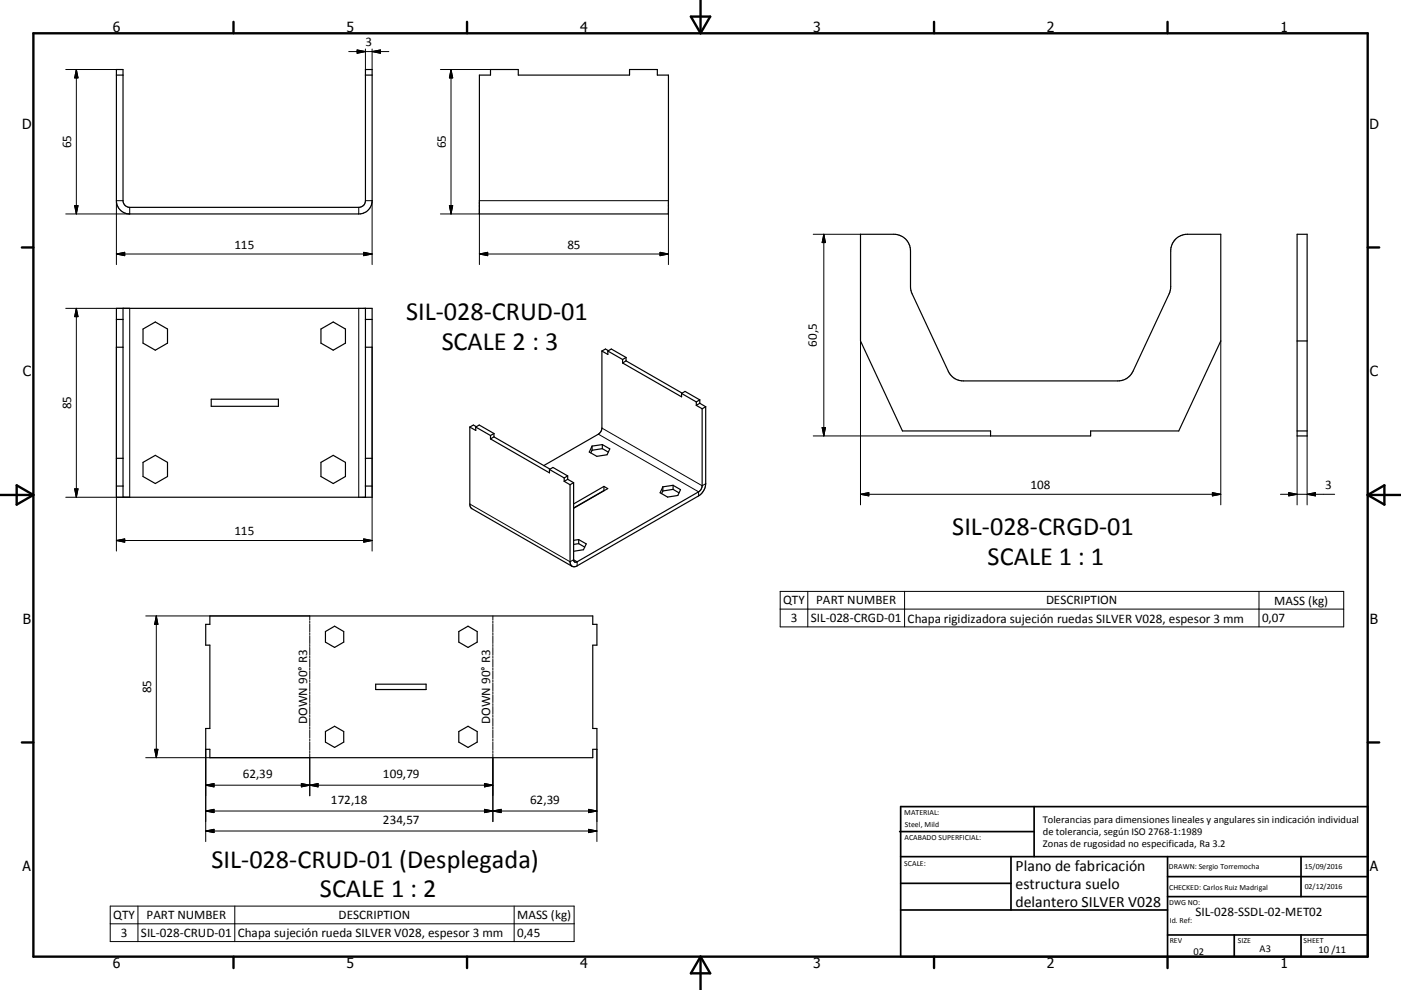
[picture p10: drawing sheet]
<svg xmlns="http://www.w3.org/2000/svg" width="420mm" height="297mm" viewBox="0 0 420 297" stroke-linecap="round" stroke-linejoin="round" font-family="sans-serif">
<g fill="none" stroke="#000" stroke-width=".36">
<path d="M34.9 22.5h2M34.9 20.9h2v39.3a2.02 2.02 0 0 0 2 2h68.7a2.02 2.02 0 0 0 2-2v-39.3h2v39.3a4 4 0 0 1-4 4h-68.7a4 4 0 0 1-4-4zM109.6 22.5h2M143.7 22.5h3.4v-1.6h8.3v1.6h33.3v-1.6h8.4v1.6h3.3v41.7h-56.7zM258 70.3h10a5 5 0 0 1 5 5v10.7l.3 1.6 11 23.8a4.9 4.9 0 0 0 4.5 2.9h46.3a5 5 0 0 0 4.6-2.9l11-23.8 .3-1.6v-10.7a5 5 0 0 1 5-5h10v32l-12.6 27h-26.4v1.5h-30v-1.5h-26.4l-12.6-27zM388.9 70.3h3v60.5h-3zM34.9 92.5h76.7v56.7h-76.7zM34.9 95.8h2M36.9 92.5v56.7M42.9 98.7l3.7-2.1 3.6 2.1v4.2l-3.6 2.2-3.7-2.2zM96.2 98.7l3.7-2.1 3.7 2.1v4.2l-3.7 2.2-3.7-2.2zM109.6 92.5v56.7"/>
<path d="M109.6 95.8h2M34.9 104.2h2M63.3 119.8h20.2v2.1h-20.2zM109.6 104.2h2M180.5 105.3l1.7 1v-1M180.5 105.3v23.1l-.3 1.1-.8 .8-16.4 9.4M182.2 105.3l1.1-.6 4.4 2.5M182.2 105.3l4.5 2.6M182.4 105.2l-.9-.5-1 .6M186.7 107.9v1M186.7 108.9l17.6 10.2v-1.1M187.7 108.3l-1 .6"/>
<path d="M187.7 107.2v1.1M187.7 107.2l-1 .7M187.7 108.3l16.8 9.6M204.3 118l1.1-.6 4.4 2.6M204.3 118l4.5 2.6M209.8 120v1M209.8 120l-1 .6M388.9 102.3h3M34.9 137.5h2M42.9 138.7l3.7-2.1 3.6 2.1v4.3l-3.6 2.1-3.7-2.1zM96.2 138.7l3.7-2.1 3.7 2.1v4.3l-3.7 2.1-3.7-2.1zM109.6 137.5h2"/>
<path d="M140.9 128.1l1.7 1v-1M140.9 128.1v23.1l.2 1.1 30.4 17.6M142.6 128.1l1.1-.6 4.4 2.6M142.6 128.1l4.5 2.6M142.8 128l-.9-.5-1 .6M147.1 130.7v1M147.1 131.7l17.6 10.2v-1.1M148.1 131.1l16.8 9.6M148.1 131.1l-1 .6M148.1 130.1v1M148.1 130.1l-1 .6M177.5 135.1l-.4 .8"/>
<path d="M177.5 133.8v1.3M180.6 133.4l2.2 1.3-.8 1.7-3.1 .5-2.2-1.3 .8-1.8M180.6 134.6l-3.1 .5M180.6 133.4v1.2M180.6 133.4l-3.1 .4M180.6 134.6l1.8 1M208.8 121.6l1.7 1M208.8 120.6v1M209.8 121l1.8 1M209.8 121l-1 .6M210.5 122.6v23.1a2.24 2.24 0 0 1-1.1 1.9l-36.4 20.9a.64 .64 0 0 1-.7 .1 .64 .64 0 0 1-.3-.7v-23.1M211.6 122l-1.1 .6"/>
<path d="M211.6 122v23.1a4.6 4.6 0 0 1-2.2 3.7l-36.6 21.1h-1.3M388.9 129.3h3M34.9 145.8h2M109.6 145.8h2M164.7 140.8l1.1-.6 4.4 2.6M164.7 140.8l4.5 2.6M169.2 144.4l1.7 1M169.2 143.4v1M170.2 143.8l1.8 1M170.2 143.8l-1 .6M170.2 142.8v1M170.2 142.8l-1 .6"/>
<path d="M170.9 145.4v23.1l.2 .9 .4 .5M172 144.8l-1.1 .6M181.1 145.9l1.1 .7-10.2 5.9M181.1 145.9v1.3M181.1 147.2h.1M181.1 145.9l-9.1 5.3M181.1 147.2l-9.1 5.2M198.7 147.3l-.4 .8M198.7 146.1v1.2M201.8 145.6l2.2 1.3-.8 1.7-3.1 .5-2.2-1.3 .8-1.7M201.8 146.8l-3.1 .5M201.8 145.6v1.2"/>
<path d="M201.8 145.6l-3.1 .5M201.8 146.8l1.8 1.1M173.5 161.9l2.3 1.3-.9 1.7-2.9 .5M173.5 163.1l-1.5 .2M173.5 161.9v1.2M173.5 161.9l-1.5 .2M173.5 163.1l1.8 1M62.9 184.8h114.8v2.5h1.3v6.3h-1.3v25h1.3v6.2h-1.3v2.5h-114.8v-2.5h-1.2v-6.2h1.2v-25h-1.2v-6.3h1.2zM97.6 189.5l2.7-1.6 2.8 1.6v3.1l-2.8 1.6-2.7-1.6zM137.6 189.5l2.7-1.6 2.8 1.6v3.1l-2.8 1.6-2.7-1.6zM97.6 219.5l2.7-1.6 2.8 1.6v3.1l-2.8 1.6-2.7-1.6zM112.6 205.3h15.1v1.6h-15.1z"/>
<path d="M137.6 219.5l2.7-1.6 2.8 1.6v3.1l-2.8 1.6-2.7-1.6z"/>
</g>
<g fill="none" stroke="#000" stroke-width=".3">
<path d="M104.6 15.5h12M107.1 15l2.5 .5-2.5 .5zM109.6 14.7v6.2M111.6 14.7v6.2M111.6 15.5l2.5-.5v1zM19.7 20.9h15.2M22.9 20.9l.5 2.5h-1zM22.9 20.9v43.3M132 20.9h15.1M135.2 20.9v43.3M135.2 20.9l.5 2.5h-1zM22.4 61.7h1l-.5 2.5z"/>
<path d="M34.9 76.2h76.7M34.9 76.2l2.5-.5v1zM36.9 60.2h-2v19.2M38.9 62.2v2h-19.2M107.6 62.2v2M109.1 75.7l2.5 .5-2.5 .5zM109.6 60.2h2v19.2M132 64.2h11.7M134.7 61.7h1l-.5 2.5zM143.7 79.4v-19.2h56.7v19.2M143.7 76.2h56.7M143.7 76.2l2.5-.5v1z"/>
<path d="M197.9 75.7l2.5 .5-2.5 .5zM243.8 70.3h14.2M247 70.3v60.5M247 70.3l.5 2.5h-1zM19.7 92.5h19.2v56.7h-19.2M22.9 92.5v56.7M22.9 92.5l.5 2.5h-1zM107.6 92.5v56.7M34.9 104.2v61.1M111.6 104.2v61.1M258 102.3v49.2M366 102.3v49.2"/>
<path d="M179.4 130.3l30 17.3v1.2M180.5 128.4l30 17.3 1.1-.6M243.8 130.8h53.2M246.5 128.3h1l-.5 2.5zM388.9 130.8v20.7M391.9 130.8v20.7M22.4 146.7h1l-.5 2.5zM140.9 151.2l30 17.3 1.1-.6 1 .6v1.3M258 148.3h108M258 148.3l2.5-.5v1zM363.5 147.8l2.5 .5-2.5 .5zM383.9 148.3h16.2"/>
<path d="M386.4 147.8l2.5 .5-2.5 .5zM391.9 148.3l2.5-.5v1zM34.9 162.2l2.5-.5v1zM34.9 162.2h76.7M109.1 161.7l2.5 .5-2.5 .5zM233.9 177.4h169v10.7h-169zM242.2 177.4v10.7M271.2 177.4v10.7M377.5 177.4v10.7M43.7 184.8h49.2v1.2M46.9 184.8v42.5M46.9 184.8l.4 2.5h-.9z"/>
<path d="M92.9 186.3v.6M92.9 187.2v2.3M92.9 189.8v.6M92.9 190.7v2.4M92.9 193.4v.6M92.9 194.2v2.4M92.9 196.9v.6M92.9 197.8v2.4M147.8 184.8v1.2M147.8 186.3v.6M147.8 187.2v2.3M147.8 189.8v.6"/>
<path d="M147.8 190.7v2.4M147.8 193.4v.6M147.8 194.2v2.4M147.8 196.9v.6M147.8 197.8v2.4M233.9 182.7h169M92.9 200.4v.6M92.9 201.3v2.4M92.9 204v.6M92.9 204.9v2.3M92.9 207.5v.6M92.9 208.4v2.4"/>
<path d="M92.9 211.1v.6M92.9 211.9v2.4M92.9 214.6v.6M92.9 215.5v2.4M92.9 218.1v.7M92.9 219v2.4M147.8 200.4v.6M147.8 201.3v2.4M147.8 204v.6M147.8 204.9v2.3M147.8 207.5v.6M147.8 208.4v2.4"/>
<path d="M147.8 211.1v.6M147.8 211.9v2.4M147.8 214.6v.6M147.8 215.5v2.4M147.8 218.1v.7M147.8 219v2.4M43.7 227.3h49.2M46.4 224.8h.9l-.4 2.5zM61.7 235.6h86.1M61.7 235.6l2.5-.5v1zM61.7 224.8v27.7M90.4 235.1l5 1v-1l-5 1z"/>
<path d="M92.9 221.7v.6M92.9 222.6v2.3M92.9 225.2v.6M92.9 226.1v12.6M145.3 235.1l2.5 .5-2.5 .5zM147.8 221.7v.6M147.8 222.6v2.3M147.8 225.2v.6M147.8 226.1v20.4M179 224.8v27.7M61.7 243.3l2.5-.5v1zM61.7 249.3l2.5-.5v1z"/>
<path d="M61.7 243.3h117.3M61.7 249.3h117.3M145.3 242.8l2.5 .5-2.5 .5zM147.8 243.3l2.5-.5v1zM176.5 248.8l2.5 .5-2.5 .5zM176.5 242.8l2.5 .5-2.5 .5zM33 271.8h139.1v10.7h-139.1zM33 277.2h139.1M41.4 271.8v10.7M70.4 271.8v10.7M154.1 271.8v10.7"/>
</g>
<g fill="none" stroke="#000" stroke-width=".71">
<path d="M10 10h400v277h-400zM70 6.6v3.4M140 6.6v3.4M207.1 5h5.8l-2.9 5zM210 0v10M280 6.6v3.4M350 6.6v3.4M6.6 74.2h3.4M410 74.2h3.5M0 148.5h10M5 145.6l5 2.9-5 2.9zM410 148.5h10.1"/>
<path d="M410 148.5l5.1-2.9v5.8zM6.6 222.7h3.4M410 222.7h3.5M70 287v3.4M140 287v3.4M210 287v10M210 287l2.9 5h-5.8zM280 287v3.4M350 287v3.4"/>
</g>
<g fill="none" stroke="#000" stroke-width=".51">
<path d="M269.7 249.5h40.3M270 242h140v45h-140zM270 257h140M303.1 257v16M310 242v15M350 257v30M390.1 257v12M270 265h33.1M270 273h80M350 269h60M350 263h60M350 280.5h60"/>
<path d="M370 280.5v6.5M390.1 280.5v6.5"/>
</g>
<g fill="#000" stroke="#000" stroke-width=".3">
<path d="M107.1 15l2.5 .5-2.5 .5zM111.6 15.5l2.5-.5v1zM22.9 20.9l.5 2.5h-1zM135.2 20.9l.5 2.5h-1zM22.4 61.7h1l-.5 2.5zM34.9 76.2l2.5-.5v1zM109.1 75.7l2.5 .5-2.5 .5zM134.7 61.7h1l-.5 2.5zM143.7 76.2l2.5-.5v1zM197.9 75.7l2.5 .5-2.5 .5zM247 70.3l.5 2.5h-1zM22.9 92.5l.5 2.5h-1z"/>
<path d="M246.5 128.3h1l-.5 2.5zM22.4 146.7h1l-.5 2.5zM258 148.3l2.5-.5v1zM363.5 147.8l2.5 .5-2.5 .5zM386.4 147.8l2.5 .5-2.5 .5zM391.9 148.3l2.5-.5v1zM34.9 162.2l2.5-.5v1zM109.1 161.7l2.5 .5-2.5 .5zM46.9 184.8l.4 2.5h-.9zM46.4 224.8h.9l-.4 2.5zM61.7 235.6l2.5-.5v1zM90.4 235.1l2.5 .5-2.5 .5z"/>
<path d="M92.9 235.6l2.5-.5v1zM145.3 235.1l2.5 .5-2.5 .5zM61.7 243.3l2.5-.5v1zM61.7 249.3l2.5-.5v1zM145.3 242.8l2.5 .5-2.5 .5zM147.8 243.3l2.5-.5v1zM176.5 248.8l2.5 .5-2.5 .5zM176.5 242.8l2.5 .5-2.5 .5z"/>
</g>
<g font-size="7.9">
<text x="121.8" y="96.1">SIL-028-CRUD-01</text>
<text x="132.4" y="105.1">SCALE 2 : 3</text>
<text x="285.5" y="160.6">SIL-028-CRGD-01</text>
<text x="296.1" y="169.6">SCALE 1 : 1</text>
<text x="63.4" y="260.3">SIL-028-CRUD-01 (Desplegada)</text>
<text x="95.9" y="269.2">SCALE 1 : 2</text>
</g>
<g font-size="4.7">
<text x="304.5" y="261.2">Plano de fabricación</text>
<text x="304.5" y="266.6">estructura suelo</text>
<text x="304.5" y="272">delantero SILVER V028</text>
</g>
<g font-size="4.2">
<text x="33.9" y="9.6">6</text>
<text x="103.9" y="9.6">5</text>
<text x="173.9" y="9.6">4</text>
<text x="243.8" y="9.6">3</text>
<text x="313.9" y="9.6">2</text>
<text x="383.9" y="9.6">1</text>
<text x="6.7" y="38.7">D</text>
<text x="410.5" y="38.7">D</text>
<text x="6.9" y="112.9">C</text>
<text x="410.7" y="112.9">C</text>
<text x="6.9" y="187.1">B</text>
<text x="410.7" y="187.1">B</text>
<text x="6.8" y="261.4">A</text>
<text x="410.7" y="261.4">A</text>
<text x="33.9" y="290.4">6</text>
<text x="103.9" y="290.4">5</text>
<text x="173.9" y="290.4">4</text>
<text x="243.8" y="290.4">3</text>
<text x="313.9" y="290.4">2</text>
<text x="383.9" y="290.4">1</text>
</g>
<g font-size="3.9">
<text x="109.6" y="13.9">3</text>
<text x="21.3" y="44.5" transform="rotate(-90 21.3 44.5)">65</text>
<text x="133.7" y="44.5" transform="rotate(-90 133.7 44.5)">65</text>
<text x="70.3" y="74.7">115</text>
<text x="170.1" y="74.7">85</text>
<text x="244.9" y="104.1" transform="rotate(-90 244.9 104.1)">60,5</text>
<text x="21.3" y="122.9" transform="rotate(-90 21.3 122.9)">85</text>
<text x="308.9" y="146.7">108</text>
<text x="397.3" y="146.7">3</text>
<text x="70.3" y="160.6">115</text>
<text x="234.8" y="181.4">QTY</text>
<text x="244.7" y="181.4">PART NUMBER</text>
<text x="313.6" y="181.4">DESCRIPTION</text>
<text x="382" y="181.4">MASS (kg)</text>
<text x="237.1" y="186.7">3</text>
<text x="243.1" y="186.7">SIL-028-CRGD-01</text>
<text x="272.1" y="186.8">Chapa rigidizadora sujeción ruedas SILVER V028, espesor 3 mm</text>
<text x="378.4" y="186.7">0,07</text>
<text x="45.3" y="208" transform="rotate(-90 45.3 208)">85</text>
<text x="92.1" y="217.2" transform="rotate(-90 92.1 217.2)">DOWN 90° R3</text>
<text x="147" y="217.2" transform="rotate(-90 147 217.2)">DOWN 90° R3</text>
<text x="72.8" y="233.5">62,39</text>
<text x="114.8" y="233.5">109,79</text>
<text x="99.2" y="241.2">172,18</text>
<text x="158.9" y="241.2">62,39</text>
<text x="114.8" y="247.2">234,57</text>
<text x="34" y="275.8">QTY</text>
<text x="43.9" y="275.8">PART NUMBER</text>
<text x="101.5" y="275.8">DESCRIPTION</text>
<text x="155" y="275.8">MASS (kg)</text>
<text x="358.4" y="274.9">SIL-028-SSDL-02-MET02</text>
<text x="36.2" y="281.1">3</text>
<text x="42.2" y="281.1">SIL-028-CRUD-01</text>
<text x="71.3" y="281.2">Chapa sujeción rueda SILVER V028, espesor 3 mm</text>
<text x="155" y="281.1">0,45</text>
</g>
<g font-size="3.1">
<text x="312.7" y="246.8">Tolerancias para dimensiones lineales y angulares sin indicación individual</text>
<text x="312.7" y="250.4">de tolerancia, según ISO 2768-1:1989</text>
<text x="312.7" y="254">Zonas de rugosidad no especificada, Ra 3.2</text>
<text x="357.8" y="286.5">02</text>
<text x="377.6" y="285.6">A3</text>
<text x="395.3" y="285.9">10 /11</text>
</g>
<g font-size="2.4">
<text x="271.1" y="244.4">MATERIAL:</text>
<text x="271.2" y="252">ACABADO SUPERFICIAL:</text>
<text x="271.3" y="248">Steel, Mild</text>
<text x="271.1" y="259.7">SCALE:</text>
<text x="350.4" y="260.8">DRAWN: Sergio Torremocha</text>
<text x="391.1" y="260.6">15/09/2016</text>
<text x="350.5" y="266.9">CHECKED: Carlos Ruiz Madrigal</text>
<text x="391.2" y="266.7">02/12/2016</text>
<text x="350.5" y="271.4">DWG NO:</text>
<text x="350.7" y="276.9">Id. Ref:</text>
<text x="350.7" y="282.8">REV</text>
<text x="371.1" y="282.9">SIZE</text>
<text x="390.8" y="283">SHEET</text>
</g>
</svg>
